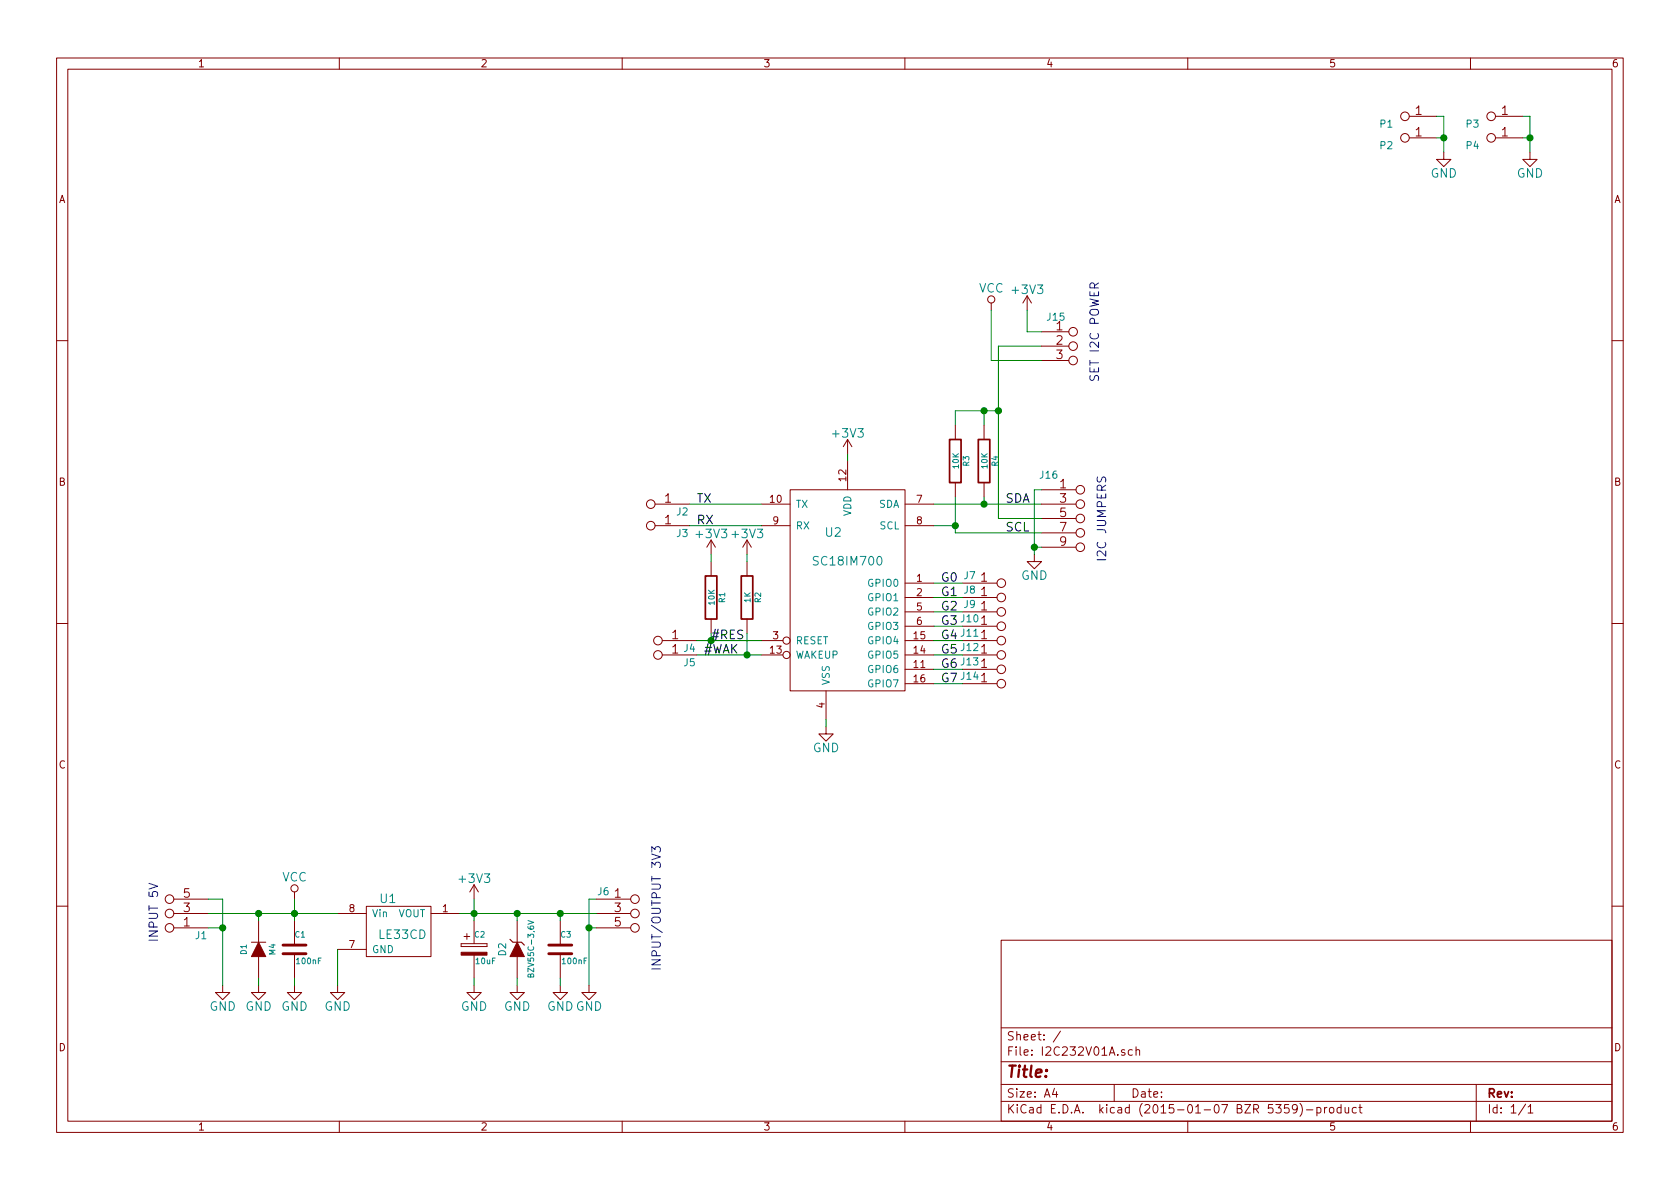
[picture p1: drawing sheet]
EESchema Schematic File Version 2
LIBS:power
LIBS:device
LIBS:transistors
LIBS:conn
LIBS:linear
LIBS:regul
LIBS:74xx
LIBS:cmos4000
LIBS:adc-dac
LIBS:memory
LIBS:xilinx
LIBS:special
LIBS:microcontrollers
LIBS:dsp
LIBS:microchip
LIBS:analog_switches
LIBS:motorola
LIBS:texas
LIBS:intel
LIBS:audio
LIBS:interface
LIBS:digital-audio
LIBS:philips
LIBS:display
LIBS:cypress
LIBS:siliconi
LIBS:opto
LIBS:atmel
LIBS:contrib
LIBS:valves
LIBS:MLAB_IO
LIBS:MLAB_Jumpers
LIBS:MLAB_D
LIBS:I2C232V01A-cache
EELAYER 25 0
EELAYER END
$Descr A4 11693 8268
encoding utf-8
Sheet 1 1
Title ""
Date ""
Rev ""
Comp ""
Comment1 ""
Comment2 ""
Comment3 ""
Comment4 ""
$EndDescr
$Comp
L SC18IM700 U2
U 1 1
P 5850 4100
F 0 "U2" H 5800 4500 60  0000 C CNN
F 1 "SC18IM700" H 5900 4300 60  0000 C CNN
F 2 "Mlab_IO:TSSOP-16_4.4x5mm_Pitch0.65mm" H 6050 4050 60  0001 C CNN
F 3 "" H 6050 4050 60  0000 C CNN
	1    5850 4100
	1    0    0    -1  
$EndComp
$Comp
L R R1
U 1 1
P 4950 4150
F 0 "R1" V 5030 4150 40  0000 C CNN
F 1 "10K" V 4957 4151 40  0000 C CNN
F 2 "Mlab_R:SMD-0805" V 4880 4150 30  0001 C CNN
F 3 "" H 4950 4150 30  0000 C CNN
	1    4950 4150
	1    0    0    -1  
$EndComp
$Comp
L R R2
U 1 1
P 5200 4150
F 0 "R2" V 5280 4150 40  0000 C CNN
F 1 "1K" V 5207 4151 40  0000 C CNN
F 2 "Mlab_R:SMD-0805" V 5130 4150 30  0001 C CNN
F 3 "" H 5200 4150 30  0000 C CNN
	1    5200 4150
	1    0    0    -1  
$EndComp
$Comp
L R R3
U 1 1
P 6650 3200
F 0 "R3" V 6730 3200 40  0000 C CNN
F 1 "10K" V 6657 3201 40  0000 C CNN
F 2 "Mlab_R:SMD-0805" V 6580 3200 30  0001 C CNN
F 3 "" H 6650 3200 30  0000 C CNN
	1    6650 3200
	1    0    0    -1  
$EndComp
$Comp
L R R4
U 1 1
P 6850 3200
F 0 "R4" V 6930 3200 40  0000 C CNN
F 1 "10K" V 6857 3201 40  0000 C CNN
F 2 "Mlab_R:SMD-0805" V 6780 3200 30  0001 C CNN
F 3 "" H 6850 3200 30  0000 C CNN
	1    6850 3200
	1    0    0    -1  
$EndComp
$Comp
L GND #PWR01
U 1 1
P 5750 5050
F 0 "#PWR01" H 5750 4800 60  0001 C CNN
F 1 "GND" H 5750 4900 60  0000 C CNN
F 2 "" H 5750 5050 60  0000 C CNN
F 3 "" H 5750 5050 60  0000 C CNN
	1    5750 5050
	1    0    0    -1  
$EndComp
$Comp
L LE33CD U1
U 1 1
P 2750 6450
F 0 "U1" H 2700 6650 60  0000 C CNN
F 1 "LE33CD" H 2800 6400 60  0000 C CNN
F 2 "Mlab_IO:SO-8" H 2950 6400 60  0001 C CNN
F 3 "" H 2950 6400 60  0000 C CNN
	1    2750 6450
	1    0    0    -1  
$EndComp
$Comp
L +3V3 #PWR02
U 1 1
P 5900 3150
F 0 "#PWR02" H 5900 3000 60  0001 C CNN
F 1 "+3V3" H 5900 3290 60  0000 C CNN
F 2 "" H 5900 3150 60  0000 C CNN
F 3 "" H 5900 3150 60  0000 C CNN
	1    5900 3150
	1    0    0    -1  
$EndComp
$Comp
L VCC #PWR03
U 1 1
P 2050 6250
F 0 "#PWR03" H 2050 6100 60  0001 C CNN
F 1 "VCC" H 2050 6400 60  0000 C CNN
F 2 "" H 2050 6250 60  0000 C CNN
F 3 "" H 2050 6250 60  0000 C CNN
	1    2050 6250
	1    0    0    -1  
$EndComp
$Comp
L JUMP_3X2 J1
U 1 1
P 1050 6300
F 0 "J1" H 700 6500 50  0000 C CNN
F 1 "JUMP_3X2" H 700 6100 40  0001 C CNN
F 2 "Mlab_Pin_Headers:Straight_2x03" H 1050 6300 60  0001 C CNN
F 3 "" H 1050 6300 60  0000 C CNN
	1    1050 6300
	-1   0    0    1   
$EndComp
$Comp
L C C1
U 1 1
P 2050 6600
F 0 "C1" H 2050 6700 40  0000 L CNN
F 1 "100nF" H 2056 6515 40  0000 L CNN
F 2 "Mlab_R:SMD-0805" H 2088 6450 30  0001 C CNN
F 3 "" H 2050 6600 60  0000 C CNN
	1    2050 6600
	1    0    0    -1  
$EndComp
$Comp
L GND #PWR04
U 1 1
P 1550 6850
F 0 "#PWR04" H 1550 6600 60  0001 C CNN
F 1 "GND" H 1550 6700 60  0000 C CNN
F 2 "" H 1550 6850 60  0000 C CNN
F 3 "" H 1550 6850 60  0000 C CNN
	1    1550 6850
	1    0    0    -1  
$EndComp
$Comp
L ZENER D2
U 1 1
P 3600 6600
F 0 "D2" H 3600 6700 50  0000 C CNN
F 1 "BZV55C-3,6V" H 3600 6500 40  0000 C CNN
F 2 "Mlab_D:MiniMELF_Standard" H 3600 6600 60  0001 C CNN
F 3 "" H 3600 6600 60  0000 C CNN
	1    3600 6600
	0    -1   -1   0   
$EndComp
$Comp
L GND #PWR05
U 1 1
P 2050 6850
F 0 "#PWR05" H 2050 6600 60  0001 C CNN
F 1 "GND" H 2050 6700 60  0000 C CNN
F 2 "" H 2050 6850 60  0000 C CNN
F 3 "" H 2050 6850 60  0000 C CNN
	1    2050 6850
	1    0    0    -1  
$EndComp
$Comp
L GND #PWR06
U 1 1
P 2350 6850
F 0 "#PWR06" H 2350 6600 60  0001 C CNN
F 1 "GND" H 2350 6700 60  0000 C CNN
F 2 "" H 2350 6850 60  0000 C CNN
F 3 "" H 2350 6850 60  0000 C CNN
	1    2350 6850
	1    0    0    -1  
$EndComp
$Comp
L CP2 C2
U 1 1
P 3300 6600
F 0 "C2" H 3300 6700 40  0000 L CNN
F 1 "10uF" H 3306 6515 40  0000 L CNN
F 2 "Mlab_C:TantalC_SizeB_Reflow" H 3338 6450 30  0001 C CNN
F 3 "" H 3300 6600 60  0000 C CNN
	1    3300 6600
	1    0    0    -1  
$EndComp
$Comp
L GND #PWR07
U 1 1
P 3300 6850
F 0 "#PWR07" H 3300 6600 60  0001 C CNN
F 1 "GND" H 3300 6700 60  0000 C CNN
F 2 "" H 3300 6850 60  0000 C CNN
F 3 "" H 3300 6850 60  0000 C CNN
	1    3300 6850
	1    0    0    -1  
$EndComp
$Comp
L GND #PWR08
U 1 1
P 3600 6850
F 0 "#PWR08" H 3600 6600 60  0001 C CNN
F 1 "GND" H 3600 6700 60  0000 C CNN
F 2 "" H 3600 6850 60  0000 C CNN
F 3 "" H 3600 6850 60  0000 C CNN
	1    3600 6850
	1    0    0    -1  
$EndComp
$Comp
L JUMP_3X2 J6
U 1 1
P 4550 6400
F 0 "J6" H 4200 6600 50  0000 C CNN
F 1 "JUMP_3X2" H 4250 6750 40  0001 C CNN
F 2 "Mlab_Pin_Headers:Straight_2x03" H 4550 6400 60  0001 C CNN
F 3 "" H 4550 6400 60  0000 C CNN
	1    4550 6400
	1    0    0    -1  
$EndComp
$Comp
L GND #PWR09
U 1 1
P 4100 6850
F 0 "#PWR09" H 4100 6600 60  0001 C CNN
F 1 "GND" H 4100 6700 60  0000 C CNN
F 2 "" H 4100 6850 60  0000 C CNN
F 3 "" H 4100 6850 60  0000 C CNN
	1    4100 6850
	1    0    0    -1  
$EndComp
$Comp
L +3V3 #PWR010
U 1 1
P 3300 6250
F 0 "#PWR010" H 3300 6100 60  0001 C CNN
F 1 "+3V3" H 3300 6390 60  0000 C CNN
F 2 "" H 3300 6250 60  0000 C CNN
F 3 "" H 3300 6250 60  0000 C CNN
	1    3300 6250
	1    0    0    -1  
$EndComp
$Comp
L C C3
U 1 1
P 3900 6600
F 0 "C3" H 3900 6700 40  0000 L CNN
F 1 "100nF" H 3906 6515 40  0000 L CNN
F 2 "Mlab_R:SMD-0805" H 3938 6450 30  0001 C CNN
F 3 "" H 3900 6600 60  0000 C CNN
	1    3900 6600
	1    0    0    -1  
$EndComp
$Comp
L GND #PWR011
U 1 1
P 3900 6850
F 0 "#PWR011" H 3900 6600 60  0001 C CNN
F 1 "GND" H 3900 6700 60  0000 C CNN
F 2 "" H 3900 6850 60  0000 C CNN
F 3 "" H 3900 6850 60  0000 C CNN
	1    3900 6850
	1    0    0    -1  
$EndComp
$Comp
L +3V3 #PWR012
U 1 1
P 5200 3850
F 0 "#PWR012" H 5200 3700 60  0001 C CNN
F 1 "+3V3" H 5200 3990 60  0000 C CNN
F 2 "" H 5200 3850 60  0000 C CNN
F 3 "" H 5200 3850 60  0000 C CNN
	1    5200 3850
	1    0    0    -1  
$EndComp
$Comp
L +3V3 #PWR013
U 1 1
P 4950 3850
F 0 "#PWR013" H 4950 3700 60  0001 C CNN
F 1 "+3V3" H 4950 3990 60  0000 C CNN
F 2 "" H 4950 3850 60  0000 C CNN
F 3 "" H 4950 3850 60  0000 C CNN
	1    4950 3850
	1    0    0    -1  
$EndComp
$Comp
L JUMP_2x1 J4
U 1 1
P 4450 4300
F 0 "J4" H 4100 4500 50  0000 C CNN
F 1 "JUMP_2x1" V 4450 4450 40  0001 C CNN
F 2 "Mlab_Pin_Headers:Straight_2x01" H 4450 4300 60  0001 C CNN
F 3 "" H 4450 4300 60  0000 C CNN
	1    4450 4300
	-1   0    0    1   
$EndComp
$Comp
L JUMP_2x1 J5
U 1 1
P 4450 4400
F 0 "J5" H 4100 4600 50  0000 C CNN
F 1 "JUMP_2x1" V 4450 4550 40  0001 C CNN
F 2 "Mlab_Pin_Headers:Straight_2x01" H 4450 4400 60  0001 C CNN
F 3 "" H 4450 4400 60  0000 C CNN
	1    4450 4400
	-1   0    0    1   
$EndComp
$Comp
L JUMP_2x1 J2
U 1 1
P 4400 3350
F 0 "J2" H 4050 3550 50  0000 C CNN
F 1 "JUMP_2x1" V 4400 3500 40  0001 C CNN
F 2 "Mlab_Pin_Headers:Straight_2x01" H 4400 3350 60  0001 C CNN
F 3 "" H 4400 3350 60  0000 C CNN
	1    4400 3350
	-1   0    0    1   
$EndComp
$Comp
L JUMP_2x1 J3
U 1 1
P 4400 3500
F 0 "J3" H 4050 3700 50  0000 C CNN
F 1 "JUMP_2x1" V 4400 3650 40  0001 C CNN
F 2 "Mlab_Pin_Headers:Straight_2x01" H 4400 3500 60  0001 C CNN
F 3 "" H 4400 3500 60  0000 C CNN
	1    4400 3500
	-1   0    0    1   
$EndComp
$Comp
L JUMP_2x1 J14
U 1 1
P 7100 4900
F 0 "J14" H 6750 5100 50  0000 C CNN
F 1 "JUMP_2x1" V 7100 5050 40  0001 C CNN
F 2 "Mlab_Pin_Headers:Straight_2x01" H 7100 4900 60  0001 C CNN
F 3 "" H 7100 4900 60  0000 C CNN
	1    7100 4900
	1    0    0    -1  
$EndComp
$Comp
L JUMP_2x1 J13
U 1 1
P 7100 4800
F 0 "J13" H 6750 5000 50  0000 C CNN
F 1 "JUMP_2x1" V 7100 4950 40  0001 C CNN
F 2 "Mlab_Pin_Headers:Straight_2x01" H 7100 4800 60  0001 C CNN
F 3 "" H 7100 4800 60  0000 C CNN
	1    7100 4800
	1    0    0    -1  
$EndComp
$Comp
L JUMP_2x1 J12
U 1 1
P 7100 4700
F 0 "J12" H 6750 4900 50  0000 C CNN
F 1 "JUMP_2x1" V 7100 4850 40  0001 C CNN
F 2 "Mlab_Pin_Headers:Straight_2x01" H 7100 4700 60  0001 C CNN
F 3 "" H 7100 4700 60  0000 C CNN
	1    7100 4700
	1    0    0    -1  
$EndComp
$Comp
L JUMP_2x1 J11
U 1 1
P 7100 4600
F 0 "J11" H 6750 4800 50  0000 C CNN
F 1 "JUMP_2x1" V 7100 4750 40  0001 C CNN
F 2 "Mlab_Pin_Headers:Straight_2x01" H 7100 4600 60  0001 C CNN
F 3 "" H 7100 4600 60  0000 C CNN
	1    7100 4600
	1    0    0    -1  
$EndComp
$Comp
L JUMP_2x1 J10
U 1 1
P 7100 4500
F 0 "J10" H 6750 4700 50  0000 C CNN
F 1 "JUMP_2x1" V 7100 4650 40  0001 C CNN
F 2 "Mlab_Pin_Headers:Straight_2x01" H 7100 4500 60  0001 C CNN
F 3 "" H 7100 4500 60  0000 C CNN
	1    7100 4500
	1    0    0    -1  
$EndComp
$Comp
L JUMP_2x1 J9
U 1 1
P 7100 4400
F 0 "J9" H 6750 4600 50  0000 C CNN
F 1 "JUMP_2x1" V 7100 4550 40  0001 C CNN
F 2 "Mlab_Pin_Headers:Straight_2x01" H 7100 4400 60  0001 C CNN
F 3 "" H 7100 4400 60  0000 C CNN
	1    7100 4400
	1    0    0    -1  
$EndComp
$Comp
L JUMP_2x1 J8
U 1 1
P 7100 4300
F 0 "J8" H 6750 4500 50  0000 C CNN
F 1 "JUMP_2x1" V 7100 4450 40  0001 C CNN
F 2 "Mlab_Pin_Headers:Straight_2x01" H 7100 4300 60  0001 C CNN
F 3 "" H 7100 4300 60  0000 C CNN
	1    7100 4300
	1    0    0    -1  
$EndComp
$Comp
L JUMP_2x1 J7
U 1 1
P 7100 4200
F 0 "J7" H 6750 4400 50  0000 C CNN
F 1 "JUMP_2x1" V 7100 4350 40  0001 C CNN
F 2 "Mlab_Pin_Headers:Straight_2x01" H 7100 4200 60  0001 C CNN
F 3 "" H 7100 4200 60  0000 C CNN
	1    7100 4200
	1    0    0    -1  
$EndComp
Wire Wire Line
	1450 6250 1550 6250
Wire Wire Line
	1550 6250 1550 6850
Wire Wire Line
	1450 6450 1550 6450
Connection ~ 1550 6450
Wire Wire Line
	1450 6350 2350 6350
Wire Wire Line
	2050 6250 2050 6400
Connection ~ 2050 6350
Wire Wire Line
	2050 6850 2050 6800
Wire Wire Line
	2350 6600 2350 6850
Wire Wire Line
	3200 6350 4150 6350
Connection ~ 3300 6350
Wire Wire Line
	3300 6850 3300 6800
Wire Wire Line
	3600 6350 3600 6400
Wire Wire Line
	3600 6850 3600 6800
Connection ~ 3600 6350
Wire Wire Line
	4100 6250 4100 6850
Wire Wire Line
	4100 6250 4150 6250
Wire Wire Line
	4150 6450 4100 6450
Connection ~ 4100 6450
Wire Wire Line
	3300 6250 3300 6400
Wire Wire Line
	3900 6400 3900 6350
Connection ~ 3900 6350
Wire Wire Line
	3900 6850 3900 6800
Wire Wire Line
	5900 3200 5900 3150
Wire Wire Line
	4950 3900 4950 3850
Wire Wire Line
	5200 3900 5200 3850
Wire Wire Line
	5300 4450 4850 4450
Wire Wire Line
	4850 4550 5300 4550
Wire Wire Line
	4950 4400 4950 4450
Connection ~ 4950 4450
Wire Wire Line
	5200 4400 5200 4550
Connection ~ 5200 4550
Wire Wire Line
	4800 3650 5300 3650
Wire Wire Line
	4800 3500 5300 3500
Wire Wire Line
	6500 4750 6700 4750
Wire Wire Line
	6500 4650 6700 4650
Wire Wire Line
	6500 4550 6700 4550
Wire Wire Line
	6500 4450 6700 4450
Wire Wire Line
	6500 4350 6700 4350
Wire Wire Line
	6500 4250 6700 4250
Wire Wire Line
	6500 4150 6700 4150
Wire Wire Line
	6500 4050 6700 4050
Wire Wire Line
	6500 3500 7250 3500
Wire Wire Line
	6650 3450 6650 3700
Connection ~ 6650 3650
Wire Wire Line
	6850 3450 6850 3500
Connection ~ 6850 3500
$Comp
L GND #PWR014
U 1 1
P 7200 3850
F 0 "#PWR014" H 7200 3600 60  0001 C CNN
F 1 "GND" H 7200 3700 60  0000 C CNN
F 2 "" H 7200 3850 60  0000 C CNN
F 3 "" H 7200 3850 60  0000 C CNN
	1    7200 3850
	1    0    0    -1  
$EndComp
$Comp
L VCC #PWR015
U 1 1
P 6900 2150
F 0 "#PWR015" H 6900 2000 60  0001 C CNN
F 1 "VCC" H 6900 2300 60  0000 C CNN
F 2 "" H 6900 2150 60  0000 C CNN
F 3 "" H 6900 2150 60  0000 C CNN
	1    6900 2150
	1    0    0    -1  
$EndComp
$Comp
L +3V3 #PWR016
U 1 1
P 7150 2150
F 0 "#PWR016" H 7150 2000 60  0001 C CNN
F 1 "+3V3" H 7150 2290 60  0000 C CNN
F 2 "" H 7150 2150 60  0000 C CNN
F 3 "" H 7150 2150 60  0000 C CNN
	1    7150 2150
	1    0    0    -1  
$EndComp
Wire Wire Line
	6650 2850 6650 2950
Wire Wire Line
	6850 2850 6850 2950
Connection ~ 6850 2850
Wire Wire Line
	6950 2400 7250 2400
Text Notes 7700 3300 3    60   ~ 0
I2C JUMPERS
Text Notes 7650 2650 1    60   ~ 0
SET I2C POWER
Text Notes 1100 6550 1    60   ~ 0
INPUT 5V
Text Notes 4600 6750 1    60   ~ 0
INPUT/OUTPUT 3V3
$Comp
L sroub P1
U 1 1
P 9700 750
F 0 "P1" H 9750 850 50  0000 C CNN
F 1 "sroub" H 9700 800 40  0001 C CNN
F 2 "Mlab_Mechanical:MountingHole_3mm" H 9950 600 60  0001 C CNN
F 3 "" H 9950 600 60  0000 C CNN
	1    9700 750 
	-1   0    0    1   
$EndComp
$Comp
L sroub P2
U 1 1
P 9700 900
F 0 "P2" H 9750 1000 50  0000 C CNN
F 1 "sroub" H 9700 950 40  0001 C CNN
F 2 "Mlab_Mechanical:MountingHole_3mm" H 9950 750 60  0001 C CNN
F 3 "" H 9950 750 60  0000 C CNN
	1    9700 900 
	-1   0    0    1   
$EndComp
$Comp
L sroub P3
U 1 1
P 10300 750
F 0 "P3" H 10350 850 50  0000 C CNN
F 1 "sroub" H 10300 800 40  0001 C CNN
F 2 "Mlab_Mechanical:MountingHole_3mm" H 10550 600 60  0001 C CNN
F 3 "" H 10550 600 60  0000 C CNN
	1    10300 750 
	-1   0    0    1   
$EndComp
$Comp
L sroub P4
U 1 1
P 10300 900
F 0 "P4" H 10350 1000 50  0000 C CNN
F 1 "sroub" H 10300 950 40  0001 C CNN
F 2 "Mlab_Mechanical:MountingHole_3mm" H 10550 750 60  0001 C CNN
F 3 "" H 10550 750 60  0000 C CNN
	1    10300 900 
	-1   0    0    1   
$EndComp
Wire Wire Line
	5750 5050 5750 5000
$Comp
L GND #PWR017
U 1 1
P 10050 1050
F 0 "#PWR017" H 10050 800 60  0001 C CNN
F 1 "GND" H 10050 900 60  0000 C CNN
F 2 "" H 10050 1050 60  0000 C CNN
F 3 "" H 10050 1050 60  0000 C CNN
	1    10050 1050
	1    0    0    -1  
$EndComp
$Comp
L GND #PWR018
U 1 1
P 10650 1050
F 0 "#PWR018" H 10650 800 60  0001 C CNN
F 1 "GND" H 10650 900 60  0000 C CNN
F 2 "" H 10650 1050 60  0000 C CNN
F 3 "" H 10650 1050 60  0000 C CNN
	1    10650 1050
	1    0    0    -1  
$EndComp
Wire Wire Line
	10000 800  10050 800 
Wire Wire Line
	10050 800  10050 1050
Wire Wire Line
	10000 950  10050 950 
Connection ~ 10050 950 
Wire Wire Line
	10600 800  10650 800 
Wire Wire Line
	10650 800  10650 1050
Wire Wire Line
	10600 950  10650 950 
Connection ~ 10650 950 
$Comp
L DIODE D1
U 1 1
P 1800 6600
F 0 "D1" H 1800 6700 40  0000 C CNN
F 1 "M4" H 1800 6500 40  0000 C CNN
F 2 "Mlab_D:SMA_Standard" H 1800 6600 60  0001 C CNN
F 3 "" H 1800 6600 60  0000 C CNN
	1    1800 6600
	0    -1   -1   0   
$EndComp
$Comp
L GND #PWR019
U 1 1
P 1800 6850
F 0 "#PWR019" H 1800 6600 60  0001 C CNN
F 1 "GND" H 1800 6700 60  0000 C CNN
F 2 "" H 1800 6850 60  0000 C CNN
F 3 "" H 1800 6850 60  0000 C CNN
	1    1800 6850
	1    0    0    -1  
$EndComp
Wire Wire Line
	1800 6850 1800 6800
Wire Wire Line
	1800 6400 1800 6350
Connection ~ 1800 6350
$Comp
L JUMP_5X2 J16
U 1 1
P 7650 3550
F 0 "J16" H 7300 3800 50  0000 C CNN
F 1 "JUMP_5X2" V 7450 3050 40  0001 C CNN
F 2 "Mlab_Pin_Headers:Straight_2x05" H 7650 3550 60  0001 C CNN
F 3 "" H 7650 3550 60  0000 C CNN
	1    7650 3550
	1    0    0    -1  
$EndComp
$Comp
L CONN_3 J15
U 1 1
P 7600 2400
F 0 "J15" H 7350 2600 50  0000 C CNN
F 1 "CONN_3" H 7400 2200 40  0001 C CNN
F 2 "Mlab_Pin_Headers:Straight_1x03" H 7600 2400 60  0001 C CNN
F 3 "" H 7600 2400 60  0000 C CNN
	1    7600 2400
	1    0    0    -1  
$EndComp
Wire Wire Line
	7250 2300 7150 2300
Wire Wire Line
	7150 2300 7150 2150
Wire Wire Line
	7250 2500 6900 2500
Wire Wire Line
	6900 2500 6900 2150
Wire Wire Line
	6650 3700 7250 3700
Wire Wire Line
	6500 3650 6650 3650
Wire Wire Line
	7250 3400 7200 3400
Wire Wire Line
	7200 3400 7200 3850
Wire Wire Line
	7250 3800 7200 3800
Connection ~ 7200 3800
Wire Wire Line
	6950 3600 7250 3600
Text Label 4850 3500 0    60   ~ 0
TX
Text Label 4850 3650 0    60   ~ 0
RX
Text Label 4950 4450 0    60   ~ 0
#RES
Text Label 4900 4550 0    60   ~ 0
#WAK
Text Label 7000 3500 0    60   ~ 0
SDA
Text Label 7000 3700 0    60   ~ 0
SCL
Wire Wire Line
	6650 2850 6950 2850
Connection ~ 6950 2850
Wire Wire Line
	6950 2400 6950 3600
Text Label 6550 4050 0    60   ~ 0
G0
Text Label 6550 4150 0    60   ~ 0
G1
Text Label 6550 4250 0    60   ~ 0
G2
Text Label 6550 4350 0    60   ~ 0
G3
Text Label 6550 4450 0    60   ~ 0
G4
Text Label 6550 4550 0    60   ~ 0
G5
Text Label 6550 4650 0    60   ~ 0
G6
Text Label 6550 4750 0    60   ~ 0
G7
$EndSCHEMATC
